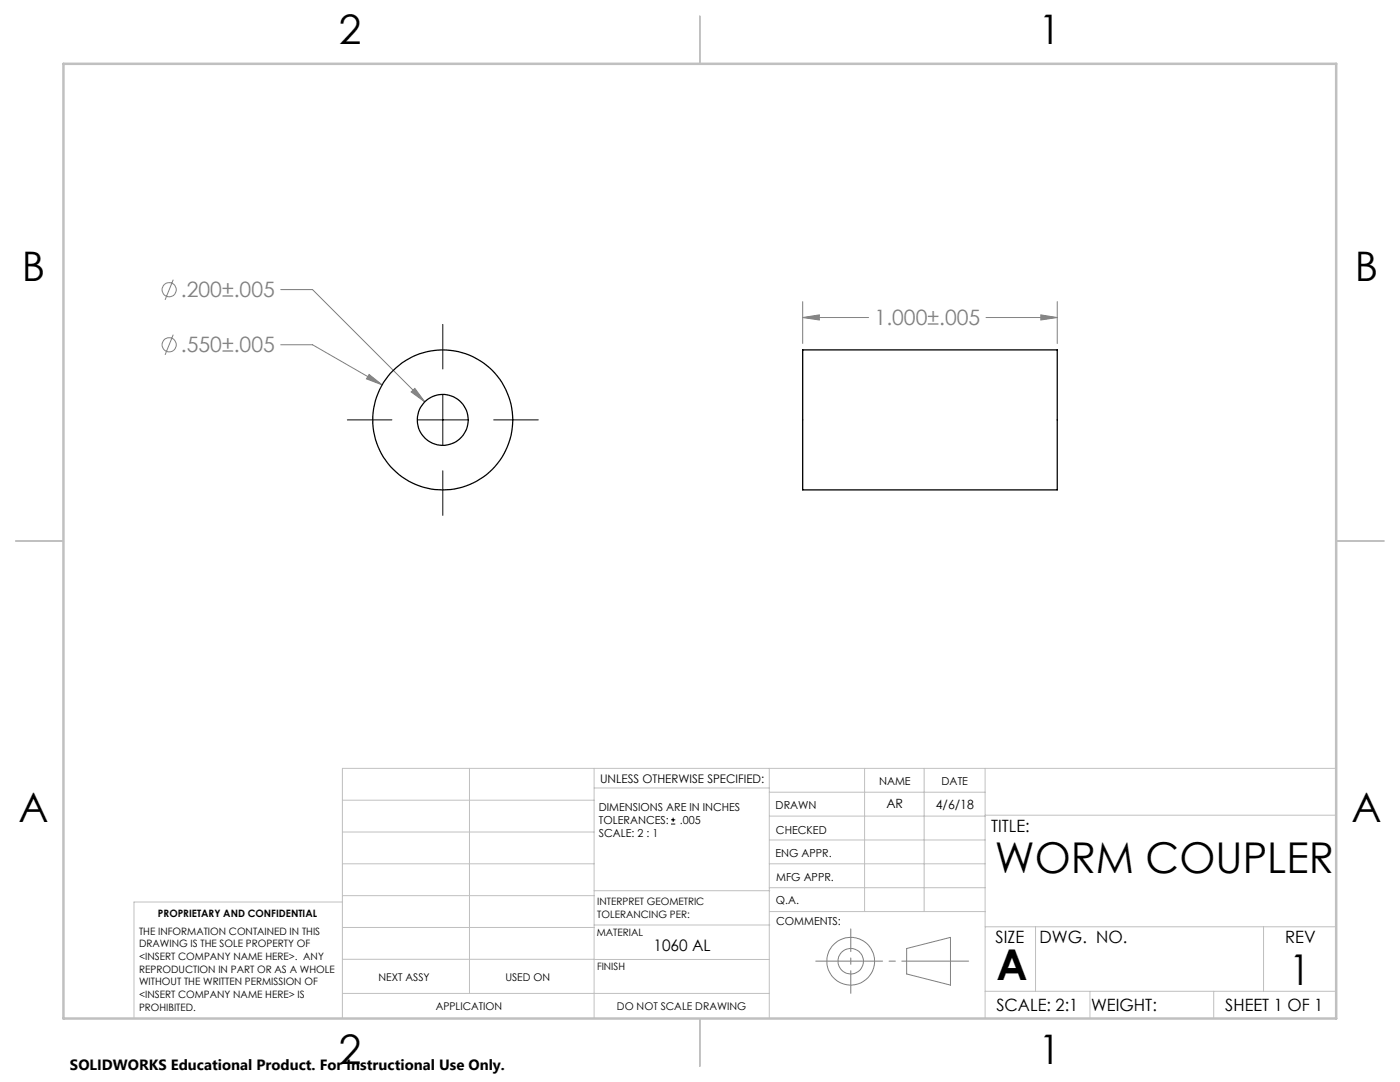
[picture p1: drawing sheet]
<svg xmlns="http://www.w3.org/2000/svg" width="279mm" height="216mm" viewBox="0 0 279 216" stroke-linecap="round" stroke-linejoin="round" font-family="sans-serif">
<g fill="none" stroke="#808080" stroke-width=".2">
<path d="M34.6 55.8l-1.7 4M56 57.8h6.4l22.4 22.4M34.6 66.8l-1.7 4M56 68.8h6.4l13.9 8M73.7 74.7l2.6 2.1-3.2-1.2zM82.1 78.2l.7-.7 2 2.7zM160.2 63.4l3.3-.6v1.1zM160.2 60.2v8.3M160.2 63.4h13.2M196.8 63.4h14.2M207.7 62.8l3.3 .6-3.3 .5zM211 60.2v8.3"/>
<path d="M180.9 189.3l8.8-2.3v9.6l-8.8-2.3z"/>
<circle cx="33.8" cy="57.8" r="1.42"/>
<circle cx="33.8" cy="68.8" r="1.41"/>
<circle cx="169.8" cy="191.8" r="2.54"/>
<circle cx="169.8" cy="191.8" r="4.8"/>
</g>
<path d="M88.4 64.7v8.9M88.4 78.7v10.2M69.3 83.8h8.9M83.3 83.8h10.2M88.4 93.9v8.9M98.5 83.8h8.9M133.9 164.4h.9M133.9 163.6h.9M134.3 163.2v.8" fill="none" stroke="#000" stroke-width=".2"/>
<path d="M162.8 191.8h30.5" fill="none" stroke="#808080" stroke-width=".2" stroke-dasharray="15.2 1.3 1.3 1.3" stroke-dashoffset="1.9"/>
<path d="M169.8 185.4v12.8" fill="none" stroke="#808080" stroke-width=".2" stroke-dasharray="15.2 1.3 1.3 1.3" stroke-dashoffset="10.7"/>
<g fill="none" stroke="#c0c0c0" stroke-width=".2">
<path d="M68.3 159.7h50.3M93.7 153.3v44.9M118.6 153.3v49.9M118.6 157.2h34.9M153.5 153.3v49.9M153.5 158.1h43.1M172.5 153.3v28.6M184.4 153.3v28.6M196.6 153.3v49.9M266.7 153.3h-198.4v49.9M68.3 178.7h50.3M68.3 172.4h50.3"/>
<path d="M68.3 166h50.3M68.3 180h-41.6v23.2M118.6 177.7h35M153.5 167.6h43.1M153.5 162.8h43.1M153.5 172.4h43.1M153.5 177.1h43.1M196.6 162.7h70.1M68.3 198.2h85.2M68.3 191.4l85.2 .1M68.3 185.1h50.3M118.6 184.6h35"/>
<path d="M153.6 181.9h43M196.6 197.8h70.1M196.6 184.9h70.1M206.7 184.9v12.9M217.5 197.8v5.4M242.2 197.8v5.4M252.2 184.9v12.9"/>
</g>
<path d="M139.7 3.2v9.5M3.1 107.9h9.6M266.7 107.9h9.5M139.7 203.2v9.6" fill="none" stroke="#c0c0c0" stroke-width=".25"/>
<path d="M12.7 12.7h254v190.5h-254z" fill="none" stroke="#c0c0c0" stroke-width=".5"/>
<path d="M73.7 74.7l-.6 .9 3.2 1.2zM82.1 78.2l2.7 2-2-2.7zM207.7 62.8l3.3 .6-3.3 .5zM160.2 63.4l3.3-.6v1.1z" fill="#808080"/>
<g fill="none" stroke="#000" stroke-width=".25">
<path d="M160.2 69.8h50.8v28h-50.8z"/>
<circle cx="88.4" cy="83.8" r="5.1"/>
<circle cx="88.4" cy="83.8" r="14"/>
</g>
<g font-size="8.5">
<text x="198.5" y="174.2">WORM COUPLER</text>
<text x="198.9" y="195.5">A</text>
<text x="257.3" y="196.6">1</text>
</g>
<g font-size="8.1">
<text x="67.6" y="8.9">2</text>
<text x="207.3" y="8.9">1</text>
<text x="4.4" y="56.2">B</text>
<text x="270.4" y="56.2">B</text>
<text x="3.7" y="164.1">A</text>
<text x="269.7" y="164.1">A</text>
<text x="67.6" y="212.4">2</text>
<text x="207.3" y="212.4">1</text>
</g>
<g font-size="4.2" fill="#808080">
<text x="36.1" y="59.3">.200±.005</text>
<text x="174.5" y="64.9">1.000±.005</text>
<text x="36.1" y="70.3">.550±.005</text>
</g>
<g font-size="3.4">
<text x="197.8" y="166">TITLE:</text>
<text x="198.7" y="188.1">SIZE</text>
<text x="207.5" y="188.1">DWG. NO.</text>
<text x="256.5" y="188.2">REV</text>
<text x="198.8" y="201.7">SCALE: 2:1</text>
<text x="217.7" y="201.8">WEIGHT:</text>
<text x="244.5" y="201.7">SHEET 1 OF 1</text>
</g>
<text font-size="3.2" x="130.4" y="189.8">1060 AL</text>
<text font-size="3" x="14" y="213.5">SOLIDWORKS Educational Product. For Instructional Use Only.</text>
<g font-size="2.5">
<text x="176.9" y="161.3">AR</text>
<text x="186.8" y="161.4">4/6/18</text>
</g>
<text font-size="2.4" x="119.8" y="156.2">UNLESS OTHERWISE SPECIFIED:</text>
<g font-size="2.2">
<text x="119.5" y="161.8">DIMENSIONS ARE IN INCHES</text>
<text x="154.8" y="161.4">DRAWN</text>
<text x="175.4" y="156.6">NAME</text>
<text x="187.9" y="156.7">DATE</text>
<text x="119.5" y="167.1">SCALE: 2 : 1</text>
<text x="119.5" y="164.4">TOLERANCES:</text>
<text x="135.7" y="164.4">.005</text>
<text x="154.9" y="166.3">CHECKED</text>
<text x="154.8" y="171">ENG APPR.</text>
<text x="154.9" y="175.7">MFG APPR.</text>
<text x="154.9" y="180.4">Q.A.</text>
<text x="154.9" y="184.6">COMMENTS:</text>
</g>
<g font-size="2.1">
<text x="75.5" y="195.7">NEXT ASSY</text>
<text x="100.9" y="195.7">USED ON</text>
<text x="86.9" y="201.5">APPLICATION</text>
<text x="123.1" y="201.6">DO NOT SCALE DRAWING</text>
</g>
<g font-size="2">
<text x="31.5" y="182.9">PROPRIETARY AND CONFIDENTIAL</text>
<text x="119.2" y="180.6">INTERPRET GEOMETRIC</text>
<text x="119.2" y="183.1">TOLERANCING PER:</text>
<text x="27.8" y="186.5">THE INFORMATION CONTAINED IN THIS</text>
<text x="27.8" y="189">DRAWING IS THE SOLE PROPERTY OF</text>
<text x="27.8" y="191.6">&lt;INSERT COMPANY NAME HERE&gt;. ANY</text>
<text x="119.1" y="186.7">MATERIAL</text>
<text x="27.8" y="194.1">REPRODUCTION IN PART OR AS A WHOLE</text>
<text x="27.8" y="196.6">WITHOUT THE WRITTEN PERMISSION OF</text>
<text x="119.1" y="193.5">FINISH</text>
<text x="27.8" y="199.1">&lt;INSERT COMPANY NAME HERE&gt; IS</text>
<text x="27.8" y="201.7">PROHIBITED.</text>
</g>
</svg>
